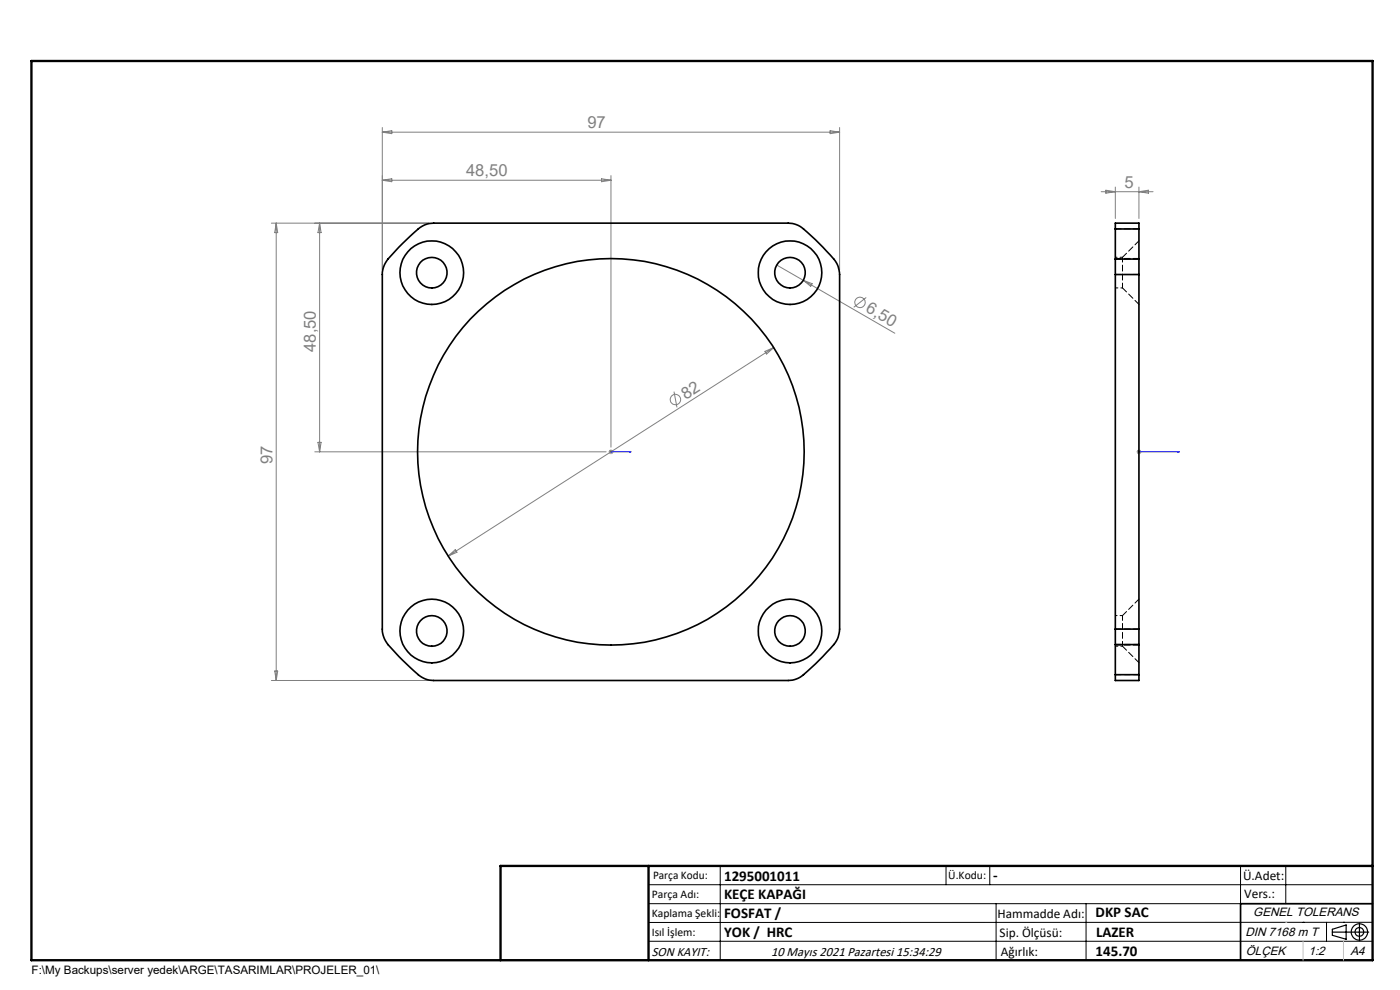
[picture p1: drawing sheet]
<svg xmlns="http://www.w3.org/2000/svg" width="297mm" height="210mm" viewBox="0 0 297 210" stroke-linecap="round" stroke-linejoin="round" font-family="sans-serif">
<g fill="none" stroke="#808080" stroke-width=".21">
<path d="M81.1 27v30.2M81.1 38.2h48.5M81.1 38.2l2-.3v.7zM81.1 28l2-.3v.7zM81.1 28h97M127.6 37.9l2 .3-2 .4zM129.6 37.2v57.7M176.1 27.7l2 .3-2 .4zM178.1 27v30.2M236.6 39.7v6.6M241.6 39.7v6.6M57.6 47.3h33.4"/>
<path d="M58.6 47.3v97M58.6 47.3l.3 2h-.6zM67.8 47.3l.3 2h-.6zM67.8 47.3v48.5M164.8 56.2l5.6 3.3M170.4 59.5l19.4 11.2M170.4 59.5l1.9 .7-.3 .5zM233.6 40.7h11M234.6 40.3l2 .4-2 .3zM241.6 40.7l2-.4v.7zM162.3 74.5l1.8-.8-1.5 1.4zM164.1 73.7l-69 44.3"/>
<path d="M183.8 63.1l-2.7 2.1M66.8 95.8h61.8M67.5 93.8h.6l-.3 2zM129.1 95.8h1M129.3 95.5l.7 .7M129.6 95.3v1M130 95.5l-.7 .7M143 83.1l.6 3.3M241.1 95.8h1M241.3 95.5l.7 .7M241.6 95.3v1M242 95.5l-.7 .7"/>
<path d="M95.1 118l1.5-1.4 .3 .5zM57.6 144.3h33.4M58.3 142.3h.6l-.3 2z"/>
<circle cx="182.4" cy="64.1" r="1.11"/>
<circle cx="143.3" cy="84.8" r="1.1"/>
</g>
<g fill="none" stroke="#000" stroke-width=".25">
<path d="M282.6 197.7h7.8M282.6 197.1l3-.9v3l-3-.8zM288.4 195.8v3.8M106.2 203.7h185"/>
<circle cx="288.4" cy="197.7" r="1.74"/>
<circle cx="288.4" cy="197.7" r=".93"/>
</g>
<path d="M129.5 95.8h.2zM129.6 95.8h.1M129.6 95.8h4.3M133.9 95.8h-.4h.4M241.5 95.8h.2zM241.6 95.8h.1M241.6 95.8h8.6M250.2 95.8h-.4h.4" fill="none" stroke="#00f" stroke-width=".21"/>
<g fill="none" stroke="#000" stroke-width=".21">
<path d="M137.6 187.7h153.6M137.6 191.7h153.6M137.6 199.7h153.6M152.8 183.7v20M200.7 183.7v4M210 183.7v4M211.3 191.7v12M230.4 191.7v12M263.2 183.7v20M272.8 183.7v8M276.4 195.6h.1M281.4 195.6v4.1"/>
<path d="M285 195.6h.1M291.2 195.6l-153.6 .1"/>
</g>
<path d="M291.2 191.7h-28v12" fill="none" stroke="#000" stroke-width=".35"/>
<path d="M6.7 12.9h284.5v190.8h-284.5zM137.6 183.7v20M291.2 183.7h-185v20" fill="none" stroke="#000" stroke-width=".5"/>
<path d="M276.4 199.7v4M285 199.7v4" fill="none" stroke="#c0c0c0" stroke-width=".21"/>
<path d="M272.8 195.6h.1" fill="none" stroke="#c0c0c0" stroke-width=".25"/>
<g fill="#00f">
<path d="M133.5 95.8h.4zM129.5 95.8h.2z"/>
<path d="M241.5 95.8h.2zM249.8 95.8h.4z"/>
</g>
<g fill="none" stroke="#000" stroke-width=".35">
<path d="M84.6 52.4a29.3 29.3 0 0 1 5.3-4.6l1.2-.4 .9-.1h75.2a5.4 5.4 0 0 1 4.1 2l1.7 1.6a27.9 27.9 0 0 1 4.6 5.2l.5 2.1v75.2a5.6 5.6 0 0 1-2 4.2l-1.5 1.6a31.4 31.4 0 0 1-5.2 4.7l-1.3 .4h-.9h-75.2a5.4 5.4 0 0 1-4.1-1.9 45.1 45.1 0 0 1-6.1-6.4l-.4-.8-.3-1.3v-75.7a5.6 5.6 0 0 1 2-4.1zM236.6 55v3.2M236.6 48.6v6.4M236.6 48.6v-1.3h5v1.3M236.6 55h5M236.6 58.2h5M236.6 58.2v75.2M236.6 48.6h5M241.6 55v3.2M241.6 48.6v6.4M241.6 58.2v75.2M236.6 133.4v3.3"/>
<path d="M236.6 136.7v6.4M236.6 133.4h5M236.6 136.7h5M241.6 133.4v3.3M241.6 136.7v6.4M236.6 143.1v1.2h5v-1.2M236.6 143.1h5"/>
<circle cx="91.6" cy="57.9" r="3.2"/>
<circle cx="91.6" cy="57.8" r="6.8"/>
<circle cx="167.6" cy="57.8" r="3.3"/>
<circle cx="167.6" cy="57.8" r="6.8"/>
<circle cx="129.6" cy="95.8" r="41"/>
<circle cx="91.6" cy="133.8" r="3.2"/>
<circle cx="91.6" cy="133.8" r="6.8"/>
<circle cx="167.6" cy="133.8" r="3.3"/>
<circle cx="167.6" cy="133.9" r="6.8"/>
</g>
<path d="M238.1 54.6v6.5M238.1 130.6v6.5" fill="none" stroke="#000" stroke-width=".21" stroke-dasharray="1.3 .6" stroke-dashoffset=".2"/>
<path d="M236.6 48.5h5M236.6 58.2h5M241.6 55h-5M241.6 54.8h-5M236.6 136.7h5M236.6 136.8h5M241.6 133.4h-5M241.6 143.1h-5" fill="none" stroke="#000" stroke-width=".21" stroke-dasharray="1.3 .6"/>
<path d="M241.6 51.1l-3.5 3.5M238.1 61.1l3.5 3.5M238.1 137.1l3.5 3.5M241.6 127.1l-3.5 3.5" fill="none" stroke="#000" stroke-width=".21" stroke-dasharray="1.3 .6" stroke-dashoffset=".1"/>
<path d="M238.1 54.6h-1.5M236.6 61.1h1.5M236.6 137.1h1.5M238.1 130.6h-1.5" fill="none" stroke="#000" stroke-width=".21" stroke-dasharray="1.3 .6" stroke-dashoffset=".8"/>
<g font-size="3.5" fill="#808080">
<text x="124.6" y="27.2">97</text>
<text x="98.9" y="37.4">48,50</text>
<text x="238.5" y="39.9">5</text>
<text x="183.4" y="66.1" transform="rotate(30 183.4 66.1)">6,50</text>
<text x="67" y="74.7" transform="rotate(-90 67 74.7)">48,50</text>
<text x="145.5" y="84.7" transform="rotate(-33 145.5 84.7)">82</text>
<text x="57.8" y="98.4" transform="rotate(-90 57.8 98.4)">97</text>
</g>
<g font-size="3.2">
<text x="153.6" y="186.8">1295001011</text>
<text x="153.6" y="190.8">KEÇE KAPAĞI</text>
<text x="210.7" y="186.6">-</text>
<text x="153.6" y="194.8">FOSFAT /</text>
<text x="232.4" y="194.5">DKP SAC</text>
<text x="153.6" y="198.8">YOK / HRC</text>
<text x="232.4" y="202.8">145.70</text>
<text x="232.5" y="198.8">LAZER</text>
</g>
<g font-size="2.8">
<text x="263.7" y="186.7">Ü.Adet:</text>
<text x="263.9" y="190.5">Vers.:</text>
<text x="211.6" y="194.8">Hammadde Adı:</text>
<text x="138.3" y="202.8">SON KAYIT:</text>
<text x="163.6" y="202.8">10 Mayıs 2021 Pazartesi 15:34:29</text>
<text x="212.1" y="198.7">Sip. Ölçüsü:</text>
<text x="212.3" y="202.7">Ağırlık:</text>
</g>
<g font-size="2.6">
<text x="265.9" y="194.4">GENEL TOLERANS</text>
<text x="264.2" y="198.5">DIN 7168 m T</text>
<text x="264.3" y="202.6">ÖLÇEK</text>
<text x="277.6" y="202.6">1:2</text>
<text x="286.5" y="202.6">A4</text>
</g>
<g font-size="2.5">
<text x="138.3" y="190.5">Parça Adı:</text>
<text x="138.5" y="186.5">Parça Kodu:</text>
<text x="201.2" y="186.5">Ü.Kodu:</text>
<text x="138.3" y="194.5">Kaplama Şekli:</text>
<text x="138.3" y="198.6">Isıl İşlem:</text>
<text x="6.7" y="206.7">F:\My Backups\server yedek\ARGE\TASARIMLAR\PROJELER_01\</text>
</g>
</svg>
